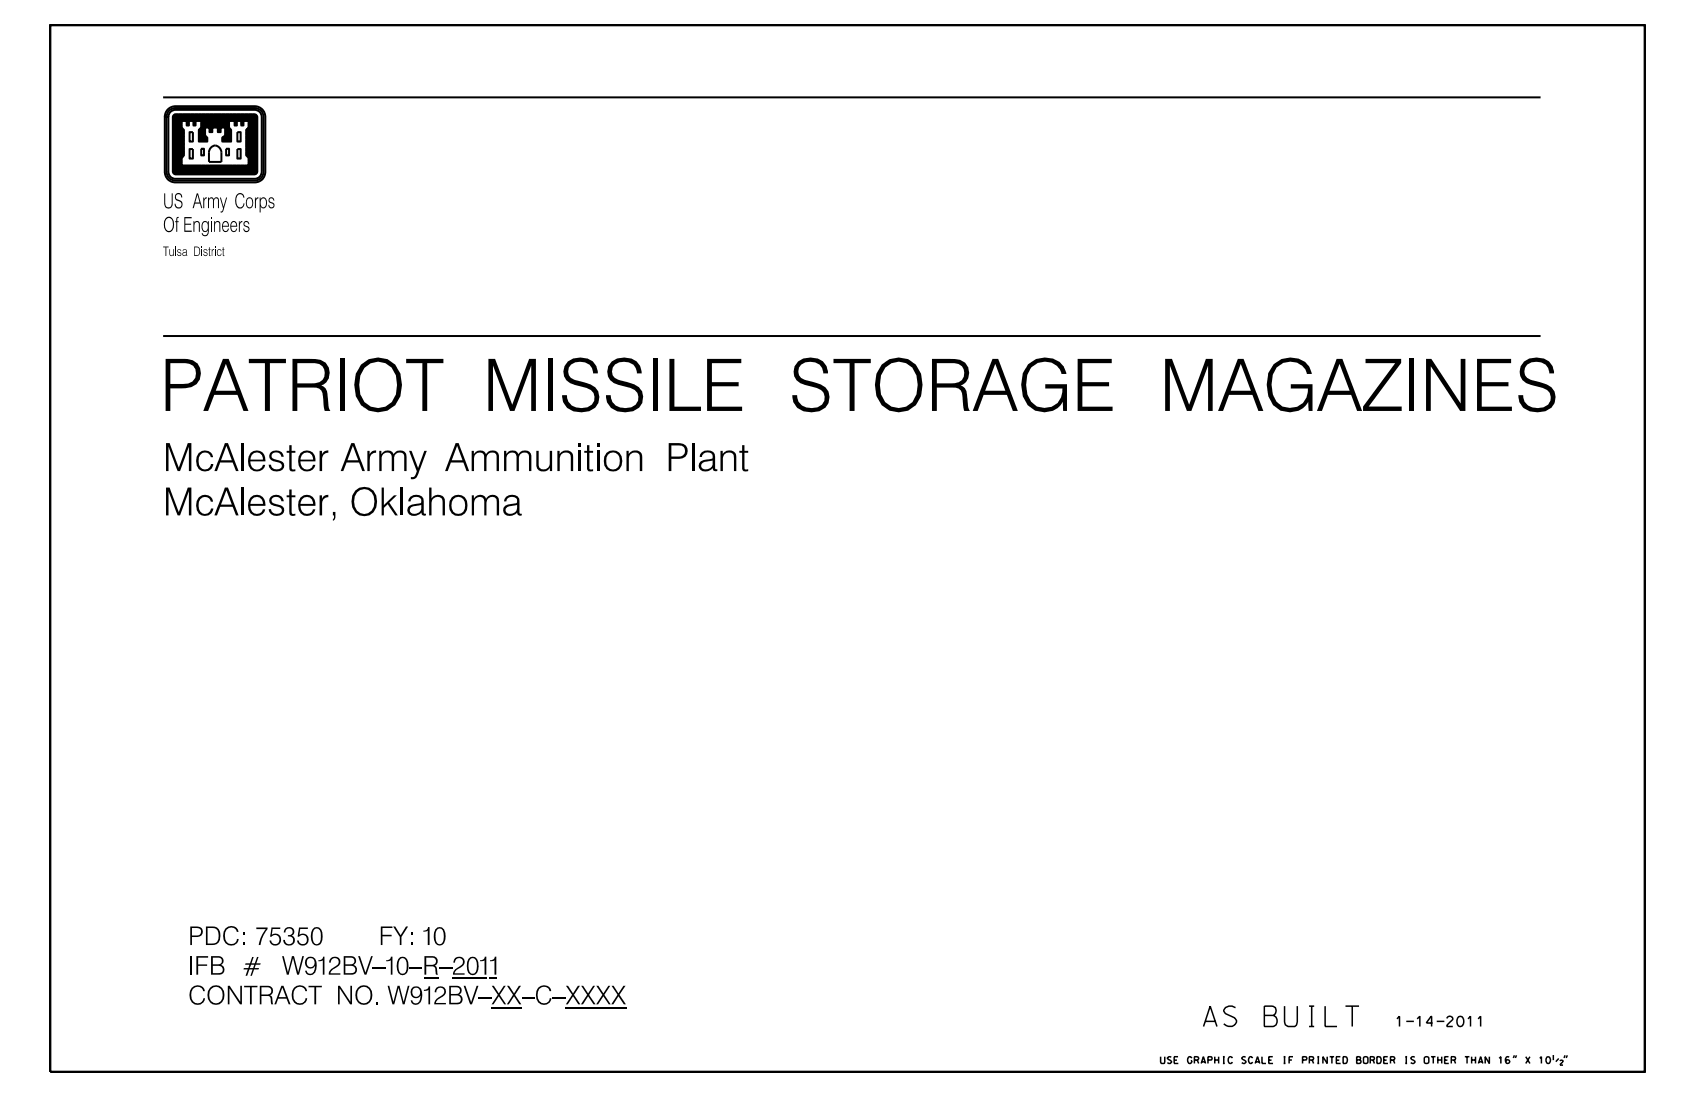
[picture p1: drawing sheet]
<svg xmlns="http://www.w3.org/2000/svg" width="432mm" height="279mm" viewBox="0 0 432 279" stroke-linecap="round" stroke-linejoin="round" font-family="sans-serif">
<g fill="none" stroke="#000" stroke-width=".51">
<path d="M41.6 24.8h350.9M42.9 29.8h-.9v13.9a2.65 2.65 0 0 0 2.7 2.8h20.2a2.65 2.65 0 0 0 2.7-2.8v-13.9a2.71 2.71 0 0 0-2.7-2.7h-20.2a2.77 2.77 0 0 0-2.8 2.7h1v13.9a1.81 1.81 0 0 0 1.8 1.8h20.2a1.81 1.81 0 0 0 1.8-1.8v-13.9a1.81 1.81 0 0 0-1.8-1.8h-20.2a1.81 1.81 0 0 0-1.8 1.8M43.1 28.2l.6-.4 1-.3h20.2a2.23 2.23 0 0 1 2.2 2.3v13.9a2.23 2.23 0 0 1-2.2 2.3h-20.2a2.29 2.29 0 0 1-2.3-2.3v-13.9l.3-1zM44.3 29.3l.5-.2h20a.78 .78 0 0 1 .7 .8v13.7a.78 .78 0 0 1-.7 .8h-20a.78 .78 0 0 1-.8-.8v-13.7zM44.7 29.1l-.7 .7M45.1 29.1l-1.1 1.1M45.4 29.1l-1.4 1.4M45.8 29.1l-1.8 1.8M46.1 29.1l-2.1 2.1M46.3 30.8h1.3v1.2h.5v-1.2h1.2v1.2h.5v-1.2h1.5v1.7l-.6 .6v3h2.1v-1l-.6-.6v-2h1.2v1.2h.7v-1.2h1.4v1.2h.7v-1.2h1.2v2l-.8 .6v1h2.3v-3l-.6-.6v-1.7h1.5v1.2h.5v-1.2h1.2v1.2h.5v-1.2h1.3v1.7l-.6 .6v6.5l.6 .6v2h-17v-1.9l.5-.7v-6.5l-.5-.6zM46.3 32.4l-2.3 2.2M46.3 32l-2.3 2.3"/>
<path d="M46.3 31.7l-2.3 2.3M46.3 31.4l-2.3 2.2M46.3 31l-2.3 2.3M46.4 32.6l-2.4 2.4M46.5 29.1l-2.5 2.5M46.6 32.8l-2.6 2.5M46.7 32.9l-2.7 2.8M46.8 29.1l-2.8 2.8M46.8 39.4l-2.8 2.8M46.8 39l-2.8 2.9M46.8 38.7l-2.8 2.8M46.8 38.3l-2.8 2.9"/>
<path d="M46.8 38l-2.8 2.9M46.8 37.7l-2.8 2.8M46.8 37.3l-2.8 2.8M46.8 37l-2.8 2.8M46.8 36.6l-2.8 2.9M46.8 36.3l-2.8 2.8M46.8 35.9l-2.8 2.9M46.8 35.6l-2.8 2.8M46.8 35.2l-2.8 2.9M46.8 34.9l-2.8 2.8M46.8 34.6l-2.8 2.8M46.8 34.2l-2.8 2.9"/>
<path d="M46.8 33.9l-2.8 2.8M46.8 33.5l-2.8 2.9M46.8 33.2l-2.8 2.8M47.2 29.1l-3.2 3.1M47.5 29.1l-3.5 3.5M47.8 29.1l-3.8 3.8M48.1 31.6l-.3 .4M48.1 31.9v.1M48.1 31.3l-.5 .5M48.1 30.9l-.5 .6M48.2 29.1l-1.7 1.7M48.3 38h.8v2.4h-.8z"/>
<path d="M48.3 33.7h.8v2.4h-.8zM48.5 29.1l-1.7 1.7M48.9 29.1l-1.7 1.7M49.2 29.1l-1.7 1.7M49.6 29.1l-2 2M49.8 31.3l-.5 .5M49.8 30.9l-.5 .6M49.8 31.6l-.3 .4M49.9 29.1l-1.7 1.7M50.3 29.1l-1.7 1.7M50.6 29.1l-1.7 1.7M50.9 29.1l-1.7 1.7"/>
<path d="M51.3 37.9h.7v1.7h-.7zM51.3 29.1l-2 2M51.6 29.1l-1.6 1.7M52 29.1l-1.7 1.7M52.2 34.4l-1.5 1.5M52.2 34l-1.5 1.6M52.2 33.7l-1.5 1.5M52.2 33.3l-1.5 1.6M52.2 33l-1.5 1.5M52.2 32.6l-1.5 1.6M52.3 29.1l-1.7 1.7M52.4 34.6l-1.5 1.5"/>
<path d="M52.5 34.7l-1.3 1.4M52.7 29.1l-1.7 1.7M52.7 34.9l-1.2 1.2M52.8 35.1l-.9 1M52.8 35.5l-.6 .6M52.8 35.8l-.2 .3M53 29.1l-1.7 1.8M53.2 38.8h.1M53.2 38.8v2.4h3.2v-2.4M53.3 29.1l-2 2.1M53.7 29.1l-2.4 2.5M54 29.1l-2.7 2.8"/>
<path d="M54.1 33.2l-.5 .5M54.1 33.5l-.1 .2M54.1 32.8l-.7 .8M54.4 29.1l-3.1 3.1M54.7 29.1l-4 4.1M55.1 29.1l-4.4 4.4M55.4 29.1l-4.7 4.8M55.7 29.1l-3.3 3.4M56.1 29.1l-3.4 3.4M56.2 33.1l-.5 .6M56.2 33.5l-.2 .2M56.2 32.8l-.7 .7"/>
<path d="M56.4 38.8h.1M56.4 38.8a1.59 1.59 0 0 0-1.6-1.8 1.59 1.59 0 0 0-1.6 1.8M56.4 29.1l-3.3 3.4M56.8 29.1l-3.4 3.4M56.9 34.9l-.3 .2M57.1 29.1l-3.7 3.8M57.5 29.1l-4.1 4.1M57.6 37.9h.7v1.7h-.7zM57.8 29.1l-3.4 3.4M58.2 29.1l-3.4 3.4M58.3 32.3l-.9 1.1M58.3 32l-.9 1"/>
<path d="M58.3 31.7l-.9 1M58.3 31.3l-1.1 1.2M58.3 31l-1.5 1.5M58.5 32.6l-1.1 1.1M58.5 29.1l-3.4 3.4M58.6 32.8l-1.2 1.2M58.8 32.9l-1.4 1.5M58.8 29.1l-3.3 3.4M58.9 34.6l-1.5 1.5M58.9 34.2l-1.9 1.9M58.9 33.9l-2.2 2.2M58.9 34.9l-1.2 1.2"/>
<path d="M58.9 33.5l-2.3 2.3M58.9 33.2l-2.3 2.3M58.9 35.6l-.5 .5M58.9 35.2l-.8 .9M58.9 35.9l-.1 .2M59.2 29.1l-3.7 3.7M59.5 29.1l-4 4M59.9 29.1l-3.4 3.4M60.2 29.1l-1.7 1.7M60.3 31.1l-.5 .5M60.3 31.8l-.2 .2M60.3 31.4l-.5 .6"/>
<path d="M60.5 33.7h.8v2.4h-.8zM60.5 38h.8v2.4h-.8zM60.6 29.1l-1.7 1.7M60.9 29.1l-1.7 1.7M61.2 29.1l-1.7 1.7M61.6 29.1l-1.8 1.9M61.9 29.1l-2.1 2.2M62 31.5l-.5 .5M62 31.1l-.5 .5M62 31.8l-.2 .2M62.3 29.1l-1.7 1.7M62.6 29.1l-1.7 1.7"/>
<path d="M63 29.1l-1.7 1.7M63.3 29.1l-1.8 1.9M63.6 29.1l-2.1 2.2M64 29.1l-1.7 1.7M64.3 29.1l-1.6 1.7M64.7 29.1l-1.7 1.7M65 29.1l-1.7 1.7M65.2 29.2l-1.9 2M65.4 29.4l-2.1 2.1M65.5 29.7l-2.2 2.2M65.5 37.9l-2.2 2.2M65.5 37.5l-2.4 2.5"/>
<path d="M65.5 37.2l-2.6 2.6M65.5 36.9l-2.7 2.7M65.5 39.6l-2.2 2.2M65.5 39.3l-2.2 2.2M65.5 38.9l-2.2 2.2M65.5 38.6l-2.2 2.2M65.5 38.2l-2.2 2.3M65.5 30l-2.2 2.2M65.5 36.5l-2.8 2.8M65.5 36.2l-2.8 2.8M65.5 35.8l-2.8 2.8M65.5 35.5l-2.8 2.8"/>
<path d="M65.5 35.1l-2.8 2.9M65.5 34.8l-2.8 2.8M65.5 34.4l-2.8 2.9M65.5 34.1l-2.8 2.8M65.5 33.8l-2.8 2.8M65.5 33.4l-2.8 2.8M65.5 33.1l-2.8 2.8M65.5 32.7l-2.8 2.8M65.5 32.4l-2.8 2.8M65.5 32l-2.8 2.9M65.5 31.7l-2.8 2.8M65.5 31.4l-2.8 2.7"/>
<path d="M65.5 31l-2.8 2.8M65.5 30.7l-2.8 2.8M65.5 30.3l-2.8 2.8M65.5 39.9l-4.4 4.5M46.3 41.7l-2.2 2.2M46.3 42l-2.1 2.1M46.3 41.3l-2.3 2.3M46.3 41l-2.3 2.3M46.3 40.6l-2.3 2.3M46.3 40.3l-2.3 2.2M46.5 42.2l-2.1 2.1M46.8 42.2l-2.2 2.2"/>
<path d="M47.2 42.2l-2.3 2.2M47.6 42.2l-2.3 2.2M47.9 42.2l-2.3 2.2M48.2 42.2l-2.2 2.2M48.6 42.2l-2.3 2.2M48.9 42.2l-2.3 2.2M49.2 42.2l-2.2 2.2M49.6 42.2l-2.3 2.2M50 42.2l-2.3 2.2M50.3 42.2l-2.3 2.2M50.6 42.2l-2.2 2.2M51 42.2l-2.3 2.2"/>
<path d="M51.3 42.2l-2.2 2.2M51.7 42.2l-2.3 2.2M52 42.2l-2.3 2.2M52.4 42.2l-2.3 2.2M52.7 42.2l-2.3 2.2M53 42.2l-2.2 2.2M53.4 42.2l-2.3 2.2M53.7 42.2l-2.2 2.2M54.1 42.2l-2.3 2.2M54.4 42.2l-2.3 2.2M54.8 42.2l-2.3 2.2M55.1 42.2l-2.3 2.2"/>
<path d="M55.5 42.2l-2.3 2.2M55.8 42.2l-2.3 2.2M56.1 42.2l-2.2 2.2M56.5 42.2l-2.3 2.2M56.8 42.2l-2.3 2.2M57.2 42.2l-2.3 2.2M57.5 42.2l-2.3 2.2M57.9 42.2l-2.3 2.2M58.2 42.2l-2.3 2.2M58.5 42.2l-2.2 2.2M58.9 42.2l-2.3 2.2M59.2 42.2l-2.2 2.2"/>
<path d="M59.6 42.2l-2.3 2.2M59.9 42.2l-2.3 2.2M60.3 42.2l-2.3 2.2M60.6 42.2l-2.3 2.2M61 42.2l-2.3 2.2M61.3 42.2l-2.3 2.2M61.6 42.2l-2.2 2.2M62 42.2l-2.3 2.2M62.3 42.2l-2.3 2.2M62.7 42.2l-2.3 2.2M63 42.2l-2.3 2.2M65.5 43.7l-.6 .7"/>
<path d="M65.5 43.4l-1 1M65.5 43l-1.3 1.4M65.5 42.7l-1.7 1.7M65.5 42.4l-2 2M65.5 41.7l-2.7 2.7M65.5 41.3l-3.1 3.1M65.5 42l-2.4 2.4M65.5 41l-3.4 3.4M65.5 40.6l-3.7 3.8M65.5 40.3l-4.1 4.1M41.6 85.6h350.9"/>
</g>
<path d="M12.8 6.4h406.2v266.6h-406.2z" fill="none" stroke="#000" stroke-width=".63" stroke-linecap="butt"/>
<path d="M385.8 268.8l-.3 .7M386.3 268.8l-.3 .7M395.7 268.7v1.3M397.1 269.6l-.8 .8M397.4 270.3a.37 .37 0 0 1 .5-.3 .37 .37 0 0 1 .2 .5l-.7 .8h.8M398.7 268.8l-.3 .7M399.3 268.8l-.3 .7" fill="none" stroke="#000" stroke-width=".38"/>
<text font-size="14.1" x="40.7" y="104.7">PATRIOT MISSILE STORAGE MAGAZINES</text>
<g font-size="7.5">
<text x="41.5" y="120">McAlester Army Ammunition Plant</text>
<text x="41.5" y="131.3">McAlester, Oklahoma</text>
</g>
<text font-size="5.2" x="306.6" y="261.4">AS BUILT</text>
<g font-size="5">
<text x="47.9" y="240.7">PDC: 75350</text>
<text x="93.8" y="240.7">FY: 10</text>
<text x="47.9" y="248.3">IFB # W912BV-10-R-2011</text>
<text x="47.9" y="255.8">CONTRACT NO. W912BV-XX-C-XXXX</text>
</g>
<g font-size="4">
<text x="41.5" y="53">US Army Corps</text>
<text x="41.5" y="59.1">Of Engineers</text>
</g>
<text font-size="2.6" x="355.7" y="261.4">1-14-2011</text>
<text font-size="2.5" x="41.5" y="65.2">Tulsa District</text>
<text font-size="1.7" x="295.7" y="270.9">USE GRAPHIC SCALE IF PRINTED BORDER IS OTHER THAN 16&quot; X 10•&quot;</text>
</svg>
